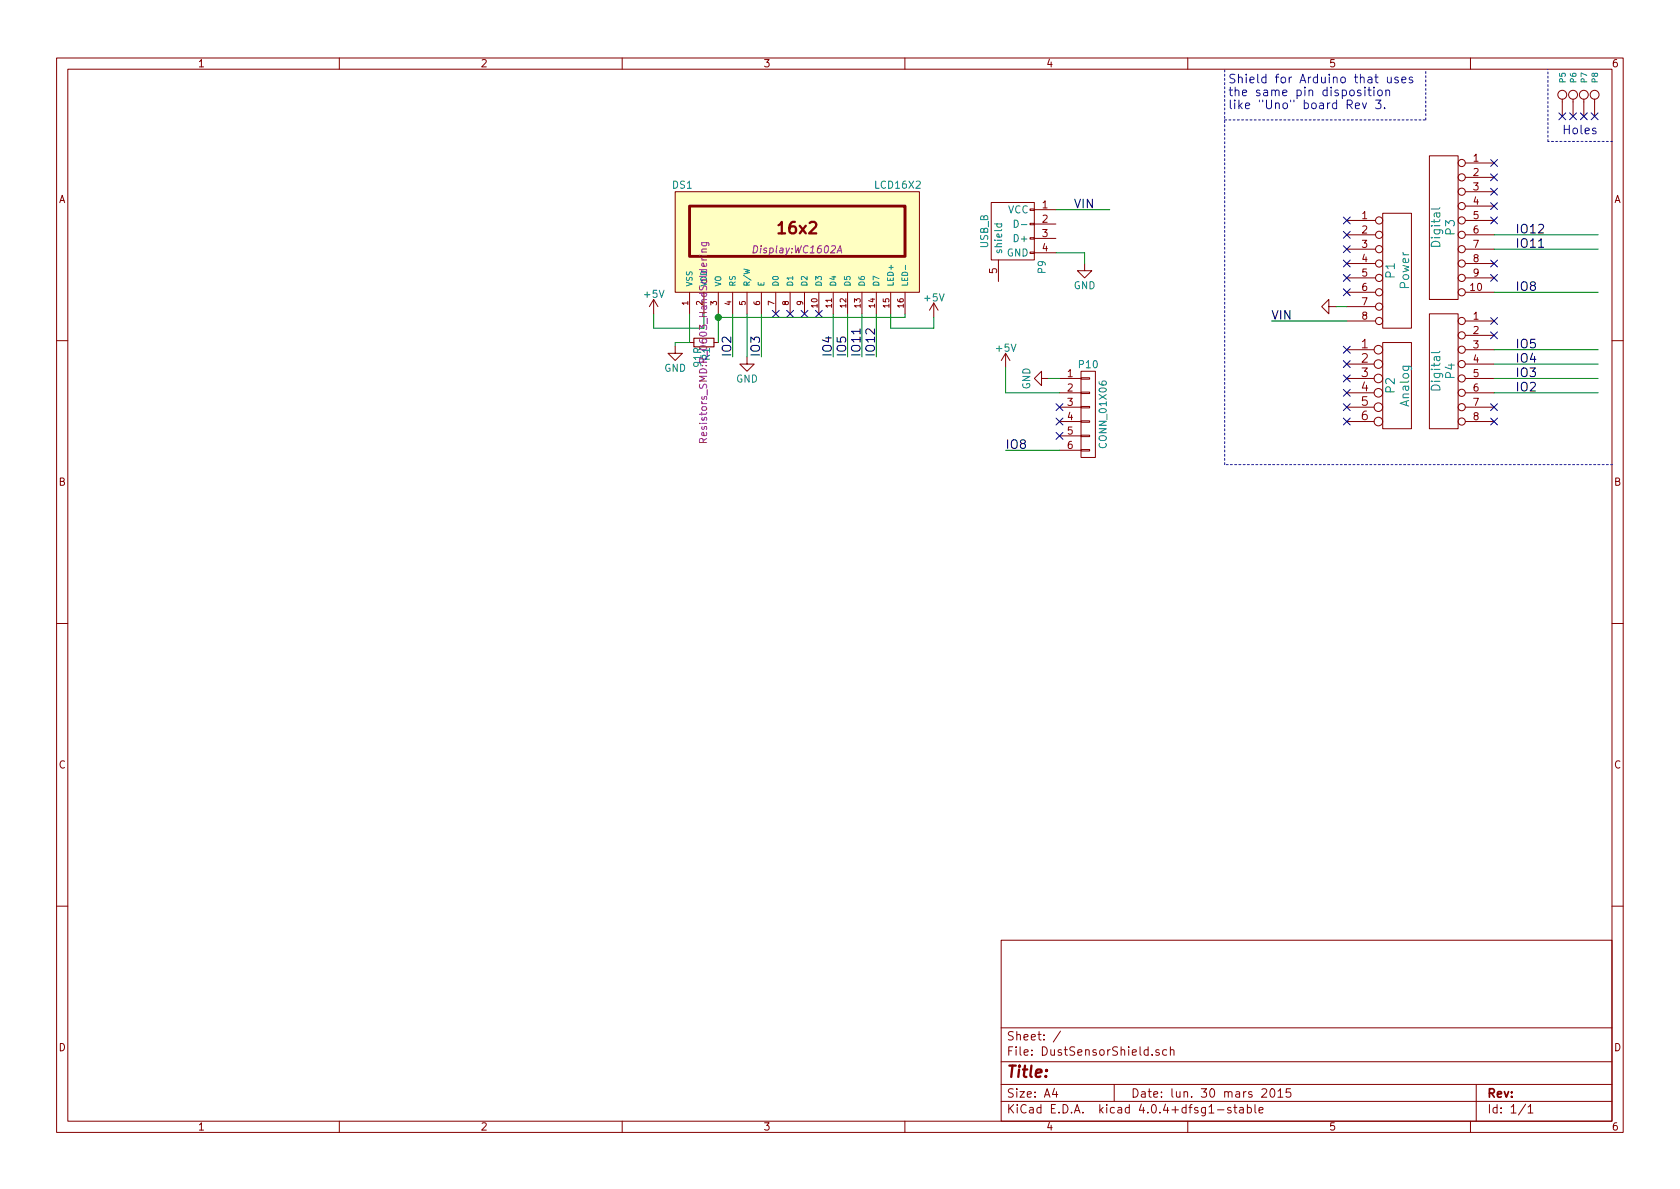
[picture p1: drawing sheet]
EESchema Schematic File Version 2
LIBS:power
LIBS:device
LIBS:transistors
LIBS:conn
LIBS:linear
LIBS:regul
LIBS:74xx
LIBS:cmos4000
LIBS:adc-dac
LIBS:memory
LIBS:xilinx
LIBS:microcontrollers
LIBS:dsp
LIBS:microchip
LIBS:analog_switches
LIBS:motorola
LIBS:texas
LIBS:intel
LIBS:audio
LIBS:interface
LIBS:digital-audio
LIBS:philips
LIBS:display
LIBS:cypress
LIBS:siliconi
LIBS:opto
LIBS:atmel
LIBS:contrib
LIBS:valves
LIBS:LCD7th
LIBS:AirShield-cache
EELAYER 25 0
EELAYER END
$Descr A4 11693 8268
encoding utf-8
Sheet 1 1
Title ""
Date "lun. 30 mars 2015"
Rev ""
Comp ""
Comment1 ""
Comment2 ""
Comment3 ""
Comment4 ""
$EndDescr
$Comp
L CONN_8 P1
U 1 1
P 9725 1875
F 0 "P1" V 9675 1875 60  0000 C CNN
F 1 "Power" V 9775 1875 60  0000 C CNN
F 2 "Socket_Arduino_Uno:Socket_Strip_Arduino_1x08" H 9725 1875 60  0001 C CNN
F 3 "" H 9725 1875 60  0000 C CNN
	1    9725 1875
	1    0    0    -1  
$EndComp
$Comp
L CONN_6 P2
U 1 1
P 9725 2675
F 0 "P2" V 9675 2675 60  0000 C CNN
F 1 "Analog" V 9775 2675 60  0000 C CNN
F 2 "Socket_Arduino_Uno:Socket_Strip_Arduino_1x06" H 9725 2675 60  0001 C CNN
F 3 "" H 9725 2675 60  0000 C CNN
	1    9725 2675
	1    0    0    -1  
$EndComp
$Comp
L CONN_8 P4
U 1 1
P 10050 2575
F 0 "P4" V 10000 2575 60  0000 C CNN
F 1 "Digital" V 10100 2575 60  0000 C CNN
F 2 "Socket_Arduino_Uno:Socket_Strip_Arduino_1x08" H 10050 2575 60  0001 C CNN
F 3 "" H 10050 2575 60  0000 C CNN
	1    10050 2575
	-1   0    0    -1  
$EndComp
$Comp
L CONN_10 P3
U 1 1
P 10050 1575
F 0 "P3" V 10000 1575 60  0000 C CNN
F 1 "Digital" V 10100 1575 60  0000 C CNN
F 2 "Socket_Arduino_Uno:Socket_Strip_Arduino_1x10" H 10050 1575 60  0001 C CNN
F 3 "" H 10050 1575 60  0000 C CNN
	1    10050 1575
	-1   0    0    -1  
$EndComp
$Comp
L GND #PWR01
U 1 1
P 9300 2125
F 0 "#PWR01" H 9300 2125 30  0001 C CNN
F 1 "GND" H 9300 2055 30  0001 C CNN
F 2 "" H 9300 2125 60  0000 C CNN
F 3 "" H 9300 2125 60  0000 C CNN
	1    9300 2125
	0    1    1    0   
$EndComp
NoConn ~ 9375 1525
$Comp
L CONN_1 P5
U 1 1
P 10875 650
F 0 "P5" H 10955 650 40  0000 L CNN
F 1 "CONN_1" H 10875 705 30  0001 C CNN
F 2 "Socket_Arduino_Uno:Arduino_1pin" H 10875 650 60  0001 C CNN
F 3 "" H 10875 650 60  0000 C CNN
	1    10875 650 
	0    -1   -1   0   
$EndComp
$Comp
L CONN_1 P6
U 1 1
P 10950 650
F 0 "P6" H 11030 650 40  0000 L CNN
F 1 "CONN_1" H 10950 705 30  0001 C CNN
F 2 "Socket_Arduino_Uno:Arduino_1pin" H 10950 650 60  0001 C CNN
F 3 "" H 10950 650 60  0000 C CNN
	1    10950 650 
	0    -1   -1   0   
$EndComp
$Comp
L CONN_1 P7
U 1 1
P 11025 650
F 0 "P7" H 11105 650 40  0000 L CNN
F 1 "CONN_1" H 11025 705 30  0001 C CNN
F 2 "Socket_Arduino_Uno:Arduino_1pin" H 11025 650 60  0001 C CNN
F 3 "" H 11025 650 60  0000 C CNN
	1    11025 650 
	0    -1   -1   0   
$EndComp
$Comp
L CONN_1 P8
U 1 1
P 11100 650
F 0 "P8" H 11180 650 40  0000 L CNN
F 1 "CONN_1" H 11100 705 30  0001 C CNN
F 2 "Socket_Arduino_Uno:Arduino_1pin" H 11100 650 60  0001 C CNN
F 3 "" H 11100 650 60  0000 C CNN
	1    11100 650 
	0    -1   -1   0   
$EndComp
Text Notes 10875 925  0    60   ~ 0
Holes
NoConn ~ 10875 800 
NoConn ~ 10950 800 
NoConn ~ 11025 800 
NoConn ~ 11100 800 
Text Notes 8550 750  0    60   ~ 0
Shield for Arduino that uses\nthe same pin disposition\nlike "Uno" board Rev 3.
Wire Wire Line
	10400 2025 11125 2025
Wire Wire Line
	10400 1725 11125 1725
Wire Wire Line
	10400 1625 11125 1625
Wire Wire Line
	10400 2425 11125 2425
Wire Wire Line
	10400 2725 11125 2725
Wire Wire Line
	10400 2625 11125 2625
Wire Wire Line
	10400 2525 11125 2525
Wire Wire Line
	9375 2125 9300 2125
Wire Notes Line
	11225 975  10775 975 
Wire Notes Line
	10775 975  10775 475 
Wire Notes Line
	11225 3225 8525 3225
Wire Notes Line
	8525 3225 8525 475 
Wire Notes Line
	8525 825  9925 825 
Wire Notes Line
	9925 825  9925 475 
Text Label 10550 2725 0    60   ~ 0
IO2
Text Label 10550 2625 0    60   ~ 0
IO3
Text Label 10550 2525 0    60   ~ 0
IO4
Text Label 10550 2425 0    60   ~ 0
IO5
Text Label 10550 2025 0    60   ~ 0
IO8
Text Label 10550 1725 0    60   ~ 0
IO11
Text Label 10550 1625 0    60   ~ 0
IO12
$Comp
L LCD16X2 DS1
U 1 1
P 5550 1675
F 0 "DS1" H 4750 2075 50  0000 C CNN
F 1 "LCD16X2" H 6250 2075 50  0000 C CNN
F 2 "Display:WC1602A" H 5550 1625 50  0000 C CIN
F 3 "" H 5550 1675 50  0000 C CNN
	1    5550 1675
	1    0    0    -1  
$EndComp
$Comp
L +5V #PWR02
U 1 1
P 4550 2175
F 0 "#PWR02" H 4550 2025 50  0001 C CNN
F 1 "+5V" H 4550 2315 50  0000 C CNN
F 2 "" H 4550 2175 50  0000 C CNN
F 3 "" H 4550 2175 50  0000 C CNN
	1    4550 2175
	1    0    0    -1  
$EndComp
Wire Wire Line
	4550 2175 4550 2275
Wire Wire Line
	4550 2275 4900 2275
Wire Wire Line
	4900 2275 4900 2175
Wire Wire Line
	5100 2175 5100 2475
Wire Wire Line
	5200 2175 5200 2475
Wire Wire Line
	5300 2175 5300 2475
Wire Wire Line
	5800 2175 5800 2475
Wire Wire Line
	5900 2175 5900 2475
Wire Wire Line
	6000 2175 6000 2475
Wire Wire Line
	6100 2175 6100 2475
$Comp
L R_Small R1
U 1 1
P 4900 2375
F 0 "R1" H 4930 2395 50  0000 L CNN
F 1 "91R" H 4930 2335 50  0000 L CNN
F 2 "Resistors_SMD:R_0603_HandSoldering" H 4900 2375 50  0000 C CNN
F 3 "" H 4900 2375 50  0000 C CNN
	1    4900 2375
	0    1    1    0   
$EndComp
$Comp
L GND #PWR03
U 1 1
P 4700 2400
F 0 "#PWR03" H 4700 2150 50  0001 C CNN
F 1 "GND" H 4700 2250 50  0000 C CNN
F 2 "" H 4700 2400 50  0000 C CNN
F 3 "" H 4700 2400 50  0000 C CNN
	1    4700 2400
	1    0    0    -1  
$EndComp
Wire Wire Line
	5000 2175 5000 2375
Wire Wire Line
	4800 2175 4800 2375
Wire Wire Line
	4800 2375 4700 2375
Wire Wire Line
	4700 2375 4700 2400
NoConn ~ 5400 2175
NoConn ~ 5500 2175
NoConn ~ 5600 2175
NoConn ~ 5700 2175
Wire Wire Line
	5000 2200 6300 2200
Connection ~ 5000 2200
Wire Wire Line
	6200 2175 6200 2275
Wire Wire Line
	6200 2275 6500 2275
$Comp
L +5V #PWR04
U 1 1
P 6500 2200
F 0 "#PWR04" H 6500 2050 50  0001 C CNN
F 1 "+5V" H 6500 2340 50  0000 C CNN
F 2 "" H 6500 2200 50  0000 C CNN
F 3 "" H 6500 2200 50  0000 C CNN
	1    6500 2200
	1    0    0    -1  
$EndComp
Wire Wire Line
	6500 2275 6500 2200
Text Label 5100 2475 1    60   ~ 0
IO2
$Comp
L GND #PWR05
U 1 1
P 5200 2475
F 0 "#PWR05" H 5200 2225 50  0001 C CNN
F 1 "GND" H 5200 2325 50  0000 C CNN
F 2 "" H 5200 2475 50  0000 C CNN
F 3 "" H 5200 2475 50  0000 C CNN
	1    5200 2475
	1    0    0    -1  
$EndComp
Text Label 5300 2475 1    60   ~ 0
IO3
Text Label 5800 2475 1    60   ~ 0
IO4
Text Label 5900 2475 1    60   ~ 0
IO5
Text Label 6000 2475 1    60   ~ 0
IO11
Text Label 6100 2475 1    60   ~ 0
IO12
Wire Wire Line
	6300 2200 6300 2175
$Comp
L CONN_01X06 P10
U 1 1
P 7575 2875
F 0 "P10" H 7575 3225 50  0000 C CNN
F 1 "CONN_01X06" V 7675 2875 50  0000 C CNN
F 2 "Connectors_Molex:Molex_PicoBlade_53261-0671" H 7575 2875 50  0001 C CNN
F 3 "" H 7575 2875 50  0000 C CNN
	1    7575 2875
	1    0    0    -1  
$EndComp
NoConn ~ 10400 2925
NoConn ~ 10400 2825
NoConn ~ 10400 2325
NoConn ~ 10400 2225
NoConn ~ 10400 1925
NoConn ~ 10400 1825
NoConn ~ 10400 1525
NoConn ~ 10400 1425
NoConn ~ 10400 1325
NoConn ~ 10400 1225
NoConn ~ 10400 1125
NoConn ~ 9375 1625
NoConn ~ 9375 1725
NoConn ~ 9375 1825
NoConn ~ 9375 1925
NoConn ~ 9375 2025
NoConn ~ 9375 2425
NoConn ~ 9375 2525
NoConn ~ 9375 2625
NoConn ~ 9375 2725
NoConn ~ 9375 2825
NoConn ~ 9375 2925
$Comp
L USB_B P9
U 1 1
P 7050 1650
F 0 "P9" H 7250 1450 50  0000 C CNN
F 1 "USB_B" H 7000 1850 50  0000 C CNN
F 2 "SmartEye:USB_Micro-B" V 7000 1550 50  0001 C CNN
F 3 "" V 7000 1550 50  0000 C CNN
	1    7050 1650
	0    -1   1    0   
$EndComp
Wire Wire Line
	8850 2225 9375 2225
$Comp
L GND #PWR06
U 1 1
P 7300 2625
F 0 "#PWR06" H 7300 2375 50  0001 C CNN
F 1 "GND" H 7300 2475 50  0000 C CNN
F 2 "" H 7300 2625 50  0000 C CNN
F 3 "" H 7300 2625 50  0000 C CNN
	1    7300 2625
	0    1    1    0   
$EndComp
$Comp
L +5V #PWR07
U 1 1
P 7000 2550
F 0 "#PWR07" H 7000 2400 50  0001 C CNN
F 1 "+5V" H 7000 2690 50  0000 C CNN
F 2 "" H 7000 2550 50  0000 C CNN
F 3 "" H 7000 2550 50  0000 C CNN
	1    7000 2550
	1    0    0    -1  
$EndComp
Wire Wire Line
	7375 2625 7300 2625
Wire Wire Line
	7375 2725 7000 2725
Wire Wire Line
	7000 2725 7000 2550
NoConn ~ 7375 2825
NoConn ~ 7375 2925
NoConn ~ 7375 3025
Wire Wire Line
	7375 3125 7000 3125
Text Label 7000 3125 0    60   ~ 0
IO8
Text Label 8850 2225 0    60   ~ 0
VIN
Wire Wire Line
	7350 1450 7725 1450
$Comp
L GND #PWR08
U 1 1
P 7550 1825
F 0 "#PWR08" H 7550 1575 50  0001 C CNN
F 1 "GND" H 7550 1675 50  0000 C CNN
F 2 "" H 7550 1825 50  0000 C CNN
F 3 "" H 7550 1825 50  0000 C CNN
	1    7550 1825
	1    0    0    -1  
$EndComp
Wire Wire Line
	7350 1750 7550 1750
Wire Wire Line
	7550 1750 7550 1825
Text Label 7475 1450 0    60   ~ 0
VIN
$EndSCHEMATC
